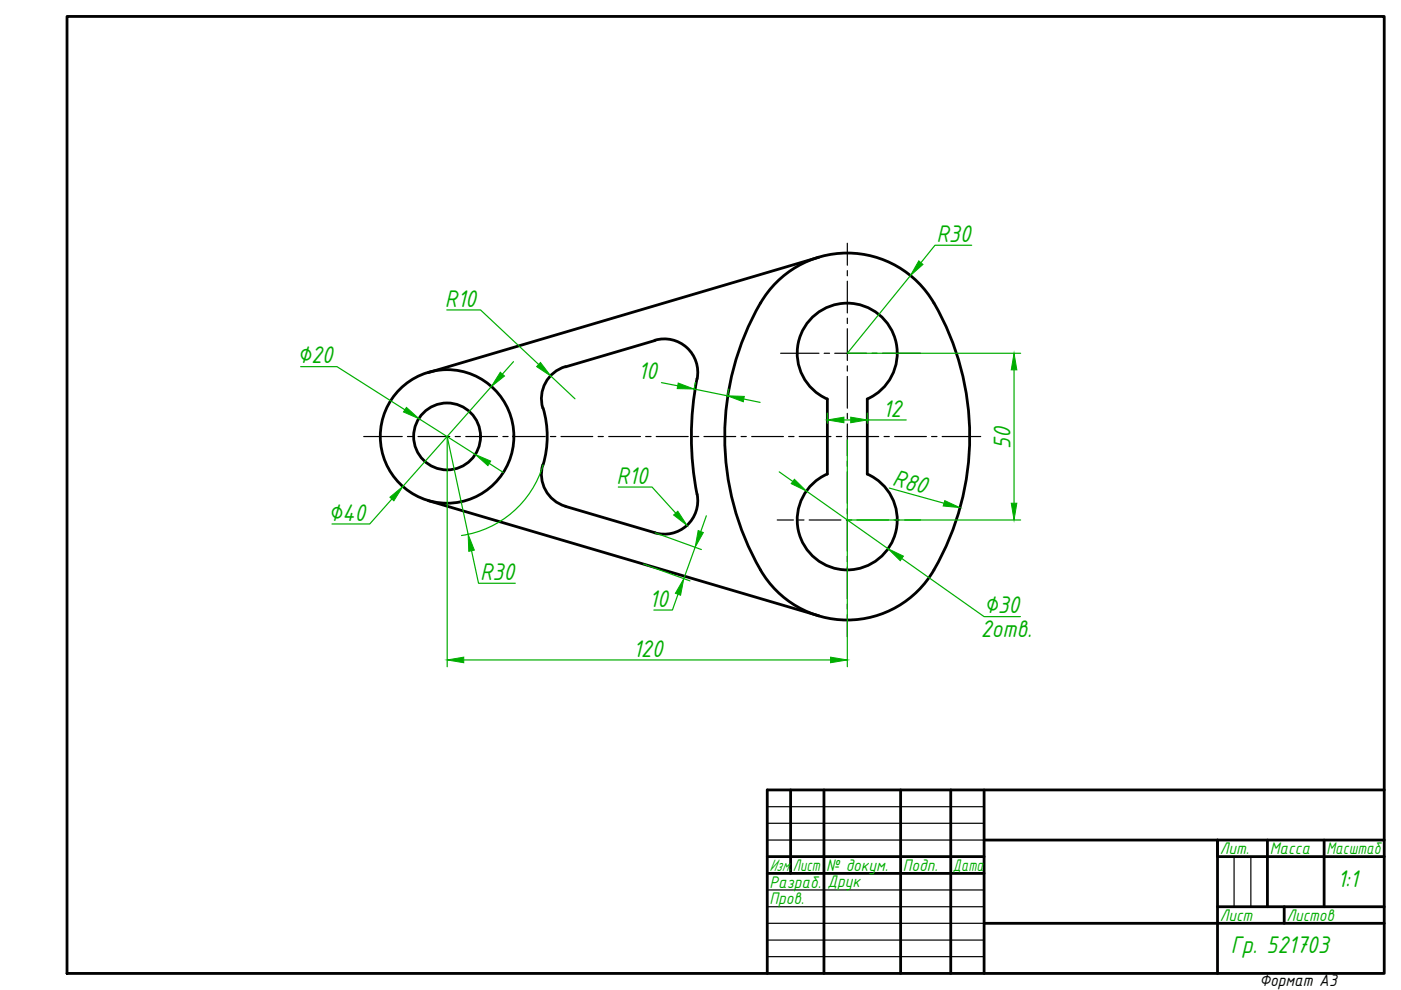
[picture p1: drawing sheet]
<svg xmlns="http://www.w3.org/2000/svg" width="297mm" height="210mm" viewBox="0 0 297 210" stroke-linecap="round" stroke-linejoin="round" font-family="sans-serif">
<!-- layer: 0 -->
<g fill="none" stroke="#000" stroke-width=".59">
<path d="M14.2 3.5h279.3v202.9h-279.3zM173.6 54.5l-82.8 24.5M138.8 72.1a7.1 7.1 0 0 1 9 8.2M138.9 72.2l-19 5.5a7.1 7.1 0 0 0-4.8 8.8M172.1 67.4a10.6 10.6 0 0 1 16.3 1.5 10.6 10.6 0 0 1-4.5 15.7v15.9a10.6 10.6 0 0 1 4.1 16.2 10.6 10.6 0 0 1-16.7 0 10.6 10.6 0 0 1 4.1-16.2v-15.9a10.6 10.6 0 0 1-3.3-17.2zM115.1 98.5a7.1 7.1 0 0 0 4.8 8.8M115.2 86.5a21.2 21.2 0 0 1 0 12M147.8 80.3a63.6 63.6 0 0 0 0 24.5M90.8 106.1l82.8 24.5M119.9 107.4l19 5.6M147.8 104.8a7.1 7.1 0 0 1-9 8.2M161.2 120.8a56.4 56.4 0 0 1 .8-57.8 21.3 21.3 0 0 1 37.2 3.5 56.6 56.6 0 0 1-1.2 54.3"/>
<path d="M161.2 120.8a21.2 21.2 0 0 0 36.8 0M167.6 167.5v17.7M174.7 167.5v38.9M191 167.5v38.9M201.6 167.5v38.9M208.6 167.5v38.9M208.6 178.1h84.9M268.7 178.1v14.1M280.7 178.1v14.1M293.5 167.5h-130.8v38.9M162.7 181.6h45.9M162.7 185.2h45.9"/>
<path d="M208.6 195.8h84.9M258.1 192.2h35.4M272.3 192.2v3.6M293.5 181.6h-35.4v-3.5v28.3"/>
<circle cx="94.8" cy="92.5" r="14.2"/>
<circle cx="94.8" cy="92.5" r="7.1"/>
</g>
<path d="M162.7 171h45.9M162.7 174.6h45.9M162.7 178.1h45.9M162.7 188.7h45.9M162.7 192.2h45.9M162.7 199.3h45.9M162.7 195.8h45.9M261.6 181.6v10.6M265.2 181.6v10.6M162.7 202.8h45.9" fill="none" stroke="#000" stroke-width=".25"/>
<g fill="none" stroke="#000" stroke-width=".25">
<path d="M179.6 51.6v4.6M179.6 57.4v1.1M179.6 59.6v6.8M165.5 74.9h8.1M174.7 74.9h1.2M177 74.9h6.7M179.6 67.5v1.1M179.6 69.7v6.7M179.6 77.6v1.1M179.6 79.8v6.7M184.9 74.9h1.1M187.1 74.9h8.1"/>
<path d="M77.1 92.6h8.2M86.4 92.6h1.1M88.6 92.6h6.8M96.5 92.6h1.1M98.7 92.6h6.8M106.6 92.6h1.1M108.9 92.6h6.7M116.7 92.6h1.1M118.9 92.6h6.8M126.8 92.6h1.1M129.1 92.6h6.7M136.9 92.6h1.1"/>
<path d="M139.1 92.6h6.8M147 92.6h1.2M149.3 92.6h6.7M157.1 92.6h1.1M159.4 92.6h6.7M167.2 92.6h1.1M169.4 92.6h6.8M177.3 92.6h1.2M179.6 92.6h6.7M179.6 87.6v1.2M179.6 89.9v6.7M179.6 97.8v1.1"/>
<path d="M187.4 92.6h1.1M189.7 92.6h6.7M197.5 92.6h1.2M199.8 92.6h8.1M164.8 110.3h3.4M169.3 110.3h1.2M171.6 110.3h6.7M179.4 110.3h1.2M179.6 100v6.7M179.6 107.9v1.1M179.6 110.1v6.8M179.6 118v1.1"/>
<path d="M181.7 110.3h6.7M189.6 110.3h1.1M191.8 110.3h3.4M179.6 120.2v6.7M179.6 128.1v1.1M179.6 130.3v4.7"/>
</g>
<g fill="none" stroke="#00ad00" stroke-width=".25">
<path d="M193 58.4l-13.4 16.5h36.8M206 52h-7.8l-2.9 3.7M63.7 77.7h7.7l14.4 9.2M94.7 65.7h7.2l12.3 11.6M108.9 76.7l-2.4 2.6M116.8 79.7l5.1 4.9M215 78.4v28.3M88.8 88.8l12 7.6M103.7 98.3l3 1.9M104.2 82l-18.8 21.1M115.2 98.5a21.2 21.2 0 0 1-17.4 15M140.2 81.1l3.5 .7"/>
<path d="M147.1 82.5l7.1 1.4M147.4 81.1l-.3 1.5M154.5 82.5l-.3 1.6M157.7 84.6l3.4 .7M175.4 87.6v2.1M178.9 89h1.5M179.6 93.3v48.1M183.9 87.6v2.1M183.9 89h8.2M83.1 105.8l-4.7 5.3h-8M99.3 113.3l-4.5-20.7v48.8M100 116.8l1.5 6.9h7.7"/>
<path d="M131.1 103.3h7.1l5 5.5M136.5 119.6l9.8 3.6M138.9 113l9.8 3.5M147.4 116l-2.4 6.7M149.8 109.4l-1.2 3.3M165.2 100l2.9 2.1M171 104.1l17.3 12.2M179.6 110.3h36.8M188.5 103.5l11.6 3.2M191.2 118.4l17.4 12.3h7.8M98.3 139.9h77.8M143.7 126l-1.1 3.3h-4"/>
</g>
<g fill="#00ad00" stroke="#00ad00" stroke-width=".21">
<path d="M100.8 96.4l3.2 1.4-.6 .9z"/>
<path d="M86.2 86.4l2.6 2.4-3.3-1.5z"/>
<path d="M106.1 78.9l.9 .8-2.8 2.3z"/>
<path d="M82.7 105.4l2.7-2.3-1.9 3.1z"/>
<path d="M99.3 113.3l1.3 3.3-1.2 .3z"/>
<path d="M194.8 55.3l.9 .8-2.7 2.3z"/>
<path d="M168.4 101.6l2.6 2.5-3.2-1.6z"/>
<path d="M188.3 116.3l3.2 1.6-.6 1z"/>
<path d="M200.3 106.1l3.2 1.5-3.5-.3z"/>
<path d="M215 74.9l.6 3.5h-1.2z"/>
<path d="M214.4 106.7h1.2l-.6 3.6z"/>
<path d="M94.8 139.9l3.5-.6v1.2z"/>
<path d="M176.1 139.3l3.5 .6-3.5 .6z"/>
<path d="M114.6 76.8l2.2 2.9-3-2z"/>
<path d="M154.2 83.9l3.6 .1-.2 1.2z"/>
<path d="M143.8 81.2l3.3 1.3-3.5-.1z"/>
<path d="M142.8 109.2l.9-.8 2 3z"/>
<path d="M175.4 89l3.5-.6v1.2z"/>
<path d="M180.4 88.4l3.5 .6-3.5 .6z"/>
<path d="M148 112.5l1.1 .4-1.7 3.1z"/>
<path d="M145 122.7l-.7 3.5-1.1-.4z"/>
</g>
<g font-size="5.5" fill="#00ad00">
<text x="198.6" y="51.3">R30</text>
<text x="94.3" y="65">R10</text>
<text x="63" y="77">∅20</text>
<text x="135.3" y="80.4">10</text>
<text x="187.2" y="88.3">12</text>
<text x="214.3" y="95.2" transform="rotate(-90 214.3 95.2)">50</text>
<text x="130.7" y="102.5">R10</text>
<text x="189" y="102.9" transform="rotate(16 189 102.9)">R80</text>
<text x="69.6" y="110.4">∅40</text>
<text x="101.8" y="123">R30</text>
<text x="137.7" y="128.6">10</text>
<text x="208.6" y="130">∅30</text>
<text x="207.9" y="135">2отв.</text>
<text x="134.2" y="139.2">120</text>
<text x="283.6" y="188">1:1</text>
<text x="261" y="202.2">Гр. 521703</text>
</g>
<g font-size="3.8" fill="#00ad00">
<text x="163.1" y="184.7">Изм.</text>
<text x="168.1" y="184.7">Лист</text>
<text x="175.2" y="184.7">№ докум.</text>
<text x="191.4" y="184.7">Подп.</text>
<text x="202" y="184.7">Дата</text>
<text x="258.6" y="181.2">Лит.</text>
<text x="269.2" y="181.2">Масса</text>
<text x="281.2" y="181.2">Масштаб</text>
<text x="163.1" y="188.2">Разраб.</text>
<text x="163.1" y="191.7">Пров.</text>
<text x="175.4" y="188">Друк</text>
<text x="258.6" y="195.3">Лист</text>
<text x="272.7" y="195.3">Листов</text>
</g>
<text font-size="3.8" x="267" y="209.1">Формат А3</text>
</svg>
